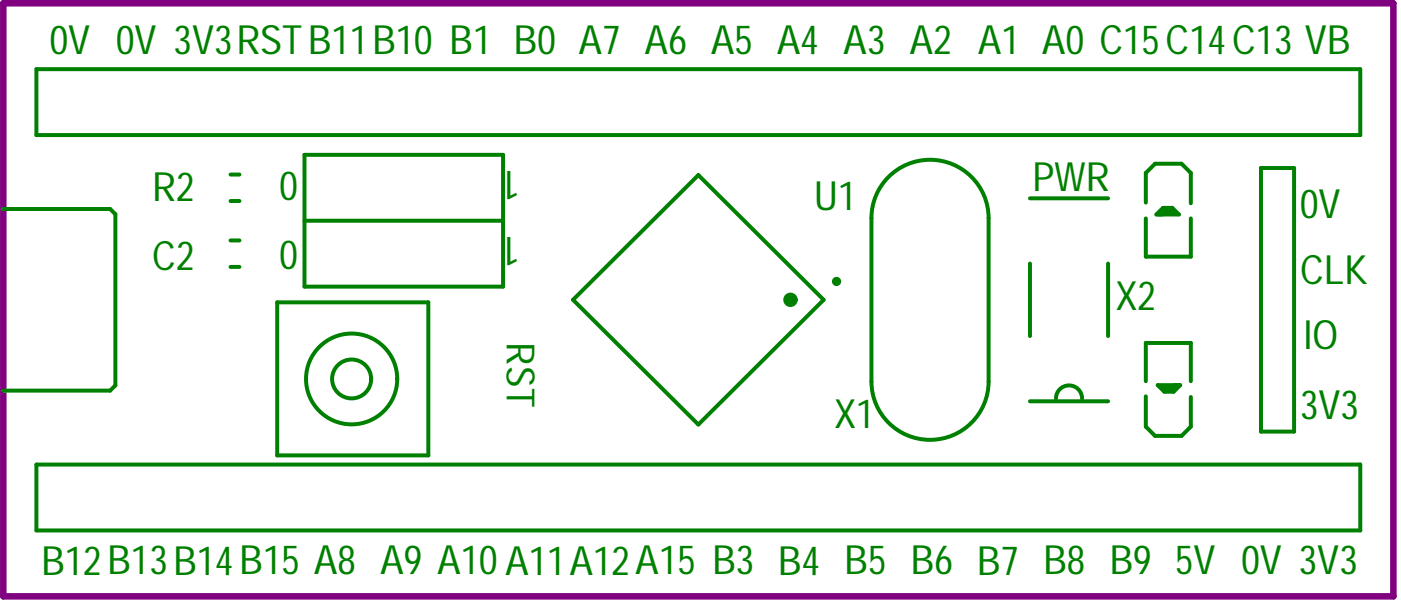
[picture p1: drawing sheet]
<svg xmlns="http://www.w3.org/2000/svg" width="89mm" height="38mm" viewBox="0 0 89 38" stroke-linecap="round" stroke-linejoin="round" font-family="sans-serif">
<path d="M.2 .2h88.6v37.8h-88.6z" fill="none" stroke="#800080" stroke-width=".42"/>
<g fill="#008000">
<circle cx="50.4" cy="19.1" r=".34"/>
<circle cx="53.3" cy="17.9" r=".17"/>
</g>
<g fill="none" stroke="#008000" stroke-width=".25">
<path d="M.2 13.3h6.8l.4 .3v10.9l-.4 .4h-6.8M2.3 4.4h84.4v4.2h-84.4zM14.7 12.8h.6M14.7 11.1h.6M14.7 17h.6M14.7 15.3h.6M17.7 19.2h9.6v9.8h-9.6zM19.4 9.9h12.6v8.3h-12.6zM19.4 14.1h12.6M36.5 19.1l8-8 8 8-8 7.9zM56.6 11.3a3.7 3.7 0 0 1 4.1-.8 3.7 3.7 0 0 1 2.3 3.4v10.4a3.7 3.7 0 0 1-3.8 3.7 3.7 3.7 0 0 1-3.7-3.7v-10.4a3.7 3.7 0 0 1 1.1-2.6zM65.6 16.8v4.6"/>
<path d="M65.6 12.6h5M70.6 16.8v4.6M73 12.9v-1.9l.6-.6h1.7l.6 .6v1.9M73 13.9v2.4h2.9v-2.4M73.7 13.7l.4-.5h.6l.4 .5zM74 13.4h.8M80.3 10.7h2.1v16.8h-2.1zM2.3 29.6h84.4v4.2h-84.4zM65.6 25.5h5M67.3 25.4a.83 .83 0 0 1 .8-.9 .83 .83 0 0 1 .8 .9M73 24.3v-2.5h2.9v2.5M73 25.2v2l.6 .6h1.7l.6-.6v-1.9"/>
<path d="M73.8 24.5h1.4l-.4 .4h-.6zM74 24.7h.9"/>
<circle cx="50.4" cy="19.1" r=".33"/>
<circle cx="53.3" cy="17.9" r=".17"/>
<circle cx="22.4" cy="24.1" r="1.24"/>
<circle cx="22.4" cy="24.1" r="2.9"/>
</g>
<g font-size="2.6" fill="#008000">
<text x="3.2" y="3.4">0V 0V 3V3RSTB11B10 B1 B0 A7 A6 A5 A4 A3 A2 A1 A0 C15C14C13 VB</text>
<text x="19" y="10.9" transform="rotate(-180 19 10.9)">0</text>
<text x="33.1" y="10.9" transform="rotate(-180 33.1 10.9)">1</text>
<text x="9.7" y="17.2">C2</text>
<text x="9.7" y="12.8">R2</text>
<text x="19" y="15.3" transform="rotate(-180 19 15.3)">0</text>
<text x="33.1" y="15.1" transform="rotate(-180 33.1 15.1)">1</text>
<text x="51.9" y="13.4">U1</text>
<text x="65.8" y="12.2">PWR</text>
<text x="82.8" y="13.9">0V</text>
<text x="71.1" y="19.7">X2</text>
<text x="82.8" y="18">CLK</text>
<text x="83" y="22.2">IO</text>
<text x="53.1" y="27.3">X1</text>
<text x="82.8" y="26.6">3V3</text>
<text x="2.6" y="36.6">B12B13B14B15 A8 A9 A10A11A12A15 B3 B4 B5 B6 B7 B8 B9</text>
<text x="74.9" y="36.6">5V 0V 3V3</text>
</g>
<text font-size="2.5" fill="#008000" x="32.3" y="21.8" transform="rotate(90 32.3 21.8)">RST</text>
</svg>
